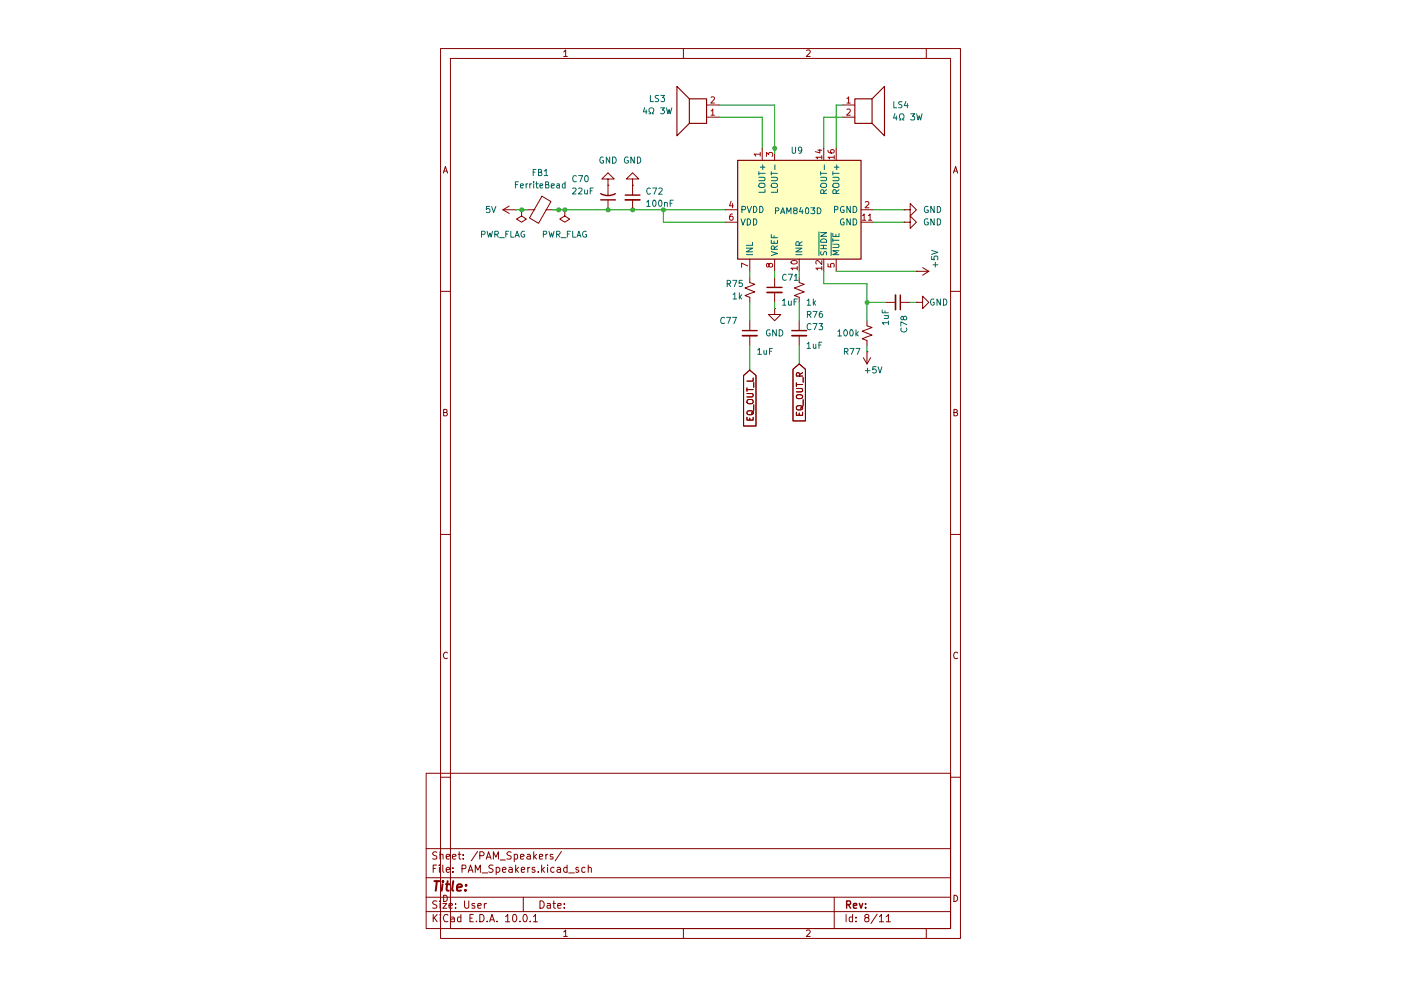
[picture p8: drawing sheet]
(kicad_sch
 (version 20260306)
 (generator "eeschema")
 (generator_version "10.0")
 (paper "User" 127 203.2)
 (lib_symbols
  (symbol "Amplifier_Audio:PAM8403D" (exclude_from_sim no) (in_bom yes) (on_board yes)
   (in_pos_files yes)
   (duplicate_pin_numbers_are_jumpers no)
   (property "Reference" "U" (at 1.27 16.51 0) (show_name no) (do_not_autoplace no) (effects (font (size 1.27 1.27))))
   (property "Value" "PAM8403D" (at 6.096 14.224 0) (show_name no) (do_not_autoplace no) (effects (font (size 1.27 1.27))))
   (property "Footprint" "Package_SO:SOIC-16_3.9x9.9mm_P1.27mm" (at 0 0 0) (show_name no) (do_not_autoplace no) (hide yes) (effects (font (size 1.27 1.27))))
   (property "Datasheet" "https://www.diodes.com/assets/Datasheets/products_inactive_data/PAM8403.pdf" (at -5.08 5.08 0) (show_name no) (do_not_autoplace no) (hide yes) (effects (font (size 1.27 1.27))))
   (property "Description" "3W Filterless Class-D Stereo Audio Amplifier, SOIC-16" (at 0 0 0) (show_name no) (do_not_autoplace no) (hide yes) (effects (font (size 1.27 1.27))))
   (symbol "PAM8403D_0_1"
    (rectangle (start -10.16 12.7) (end 10.16 -12.7) (stroke (width 0.254) (type default)) (fill (type background))))
   (symbol "PAM8403D_1_1"
    (pin output line (at 12.7 7.62 180) (length 2.54) (name "LOUT+" (effects (font (size 1.27 1.27)))) (number "1" (effects (font (size 1.27 1.27)))))
    (pin power_in line (at 0 -15.24 90) (length 2.54) (name "PGND" (effects (font (size 1.27 1.27)))) (number "2" (effects (font (size 1.27 1.27)))))
    (pin output line (at 12.7 5.08 180) (length 2.54) (name "LOUT-" (effects (font (size 1.27 1.27)))) (number "3" (effects (font (size 1.27 1.27)))))
    (pin power_in line (at 0 15.24 270) (length 2.54) (name "PVDD" (effects (font (size 1.27 1.27)))) (number "4" (effects (font (size 1.27 1.27)))))
    (pin input line (at -12.7 -7.62 0) (length 2.54) (name "~{MUTE}" (effects (font (size 1.27 1.27)))) (number "5" (effects (font (size 1.27 1.27)))))
    (pin power_in line (at -2.54 15.24 270) (length 2.54) (name "VDD" (effects (font (size 1.27 1.27)))) (number "6" (effects (font (size 1.27 1.27)))))
    (pin input line (at -12.7 10.16 0) (length 2.54) (name "INL" (effects (font (size 1.27 1.27)))) (number "7" (effects (font (size 1.27 1.27)))))
    (pin input line (at -12.7 5.08 0) (length 2.54) (name "VREF" (effects (font (size 1.27 1.27)))) (number "8" (effects (font (size 1.27 1.27)))))
    (pin no_connect line (at 10.16 -10.16 180) (length 2.54) (hide yes) (name "NC" (effects (font (size 1.27 1.27)))) (number "9" (effects (font (size 1.27 1.27)))))
    (pin input line (at -12.7 0 0) (length 2.54) (name "INR" (effects (font (size 1.27 1.27)))) (number "10" (effects (font (size 1.27 1.27)))))
    (pin power_in line (at -2.54 -15.24 90) (length 2.54) (name "GND" (effects (font (size 1.27 1.27)))) (number "11" (effects (font (size 1.27 1.27)))))
    (pin input line (at -12.7 -5.08 0) (length 2.54) (name "~{SHDN}" (effects (font (size 1.27 1.27)))) (number "12" (effects (font (size 1.27 1.27)))))
    (pin passive line (at 0 15.24 270) (length 2.54) (hide yes) (name "PVDD" (effects (font (size 1.27 1.27)))) (number "13" (effects (font (size 1.27 1.27)))))
    (pin output line (at 12.7 -5.08 180) (length 2.54) (name "ROUT-" (effects (font (size 1.27 1.27)))) (number "14" (effects (font (size 1.27 1.27)))))
    (pin passive line (at 0 -15.24 90) (length 2.54) (hide yes) (name "PGND" (effects (font (size 1.27 1.27)))) (number "15" (effects (font (size 1.27 1.27)))))
    (pin output line (at 12.7 -7.62 180) (length 2.54) (name "ROUT+" (effects (font (size 1.27 1.27)))) (number "16" (effects (font (size 1.27 1.27))))))
   (embedded_fonts no))
  (symbol "Device:C_Small"
   (pin_numbers (hide yes))
   (pin_names
    (offset 0.254) (hide yes)) (exclude_from_sim no) (in_bom yes) (on_board yes)
   (in_pos_files yes)
   (duplicate_pin_numbers_are_jumpers no)
   (property "Reference" "C" (at 0.254 1.778 0) (show_name no) (do_not_autoplace no) (effects (font (size 1.27 1.27)) (justify left)))
   (property "Value" "C_Small" (at 0.254 -2.032 0) (show_name no) (do_not_autoplace no) (effects (font (size 1.27 1.27)) (justify left)))
   (property "Footprint" "" (at 0 0 0) (show_name no) (do_not_autoplace no) (hide yes) (effects (font (size 1.27 1.27))))
   (property "Datasheet" "" (at 0 0 0) (show_name no) (do_not_autoplace no) (hide yes) (effects (font (size 1.27 1.27))))
   (property "Description" "Unpolarized capacitor, small symbol" (at 0 0 0) (show_name no) (do_not_autoplace no) (hide yes) (effects (font (size 1.27 1.27))))
   (symbol "C_Small_0_1"
    (polyline (pts (xy -1.524 0.508) (xy 1.524 0.508)) (stroke (width 0.3048) (type default)) (fill (type none)))
    (polyline (pts (xy -1.524 -0.508) (xy 1.524 -0.508)) (stroke (width 0.3302) (type default)) (fill (type none))))
   (symbol "C_Small_1_1"
    (pin passive line (at 0 2.54 270) (length 2.032) (name "" (effects (font (size 1.27 1.27)))) (number "1" (effects (font (size 1.27 1.27)))))
    (pin passive line (at 0 -2.54 90) (length 2.032) (name "" (effects (font (size 1.27 1.27)))) (number "2" (effects (font (size 1.27 1.27))))))
   (embedded_fonts no))
  (symbol "Device:C_Small_US"
   (pin_numbers (hide yes))
   (pin_names
    (offset 0.254) (hide yes)) (exclude_from_sim no) (in_bom yes) (on_board yes)
   (in_pos_files yes)
   (duplicate_pin_numbers_are_jumpers no)
   (property "Reference" "C" (at 0.254 1.778 0) (show_name no) (do_not_autoplace no) (effects (font (size 1.27 1.27)) (justify left)))
   (property "Value" "C_Small_US" (at 0.254 -2.032 0) (show_name no) (do_not_autoplace no) (effects (font (size 1.27 1.27)) (justify left)))
   (property "Footprint" "" (at 0 0 0) (show_name no) (do_not_autoplace no) (hide yes) (effects (font (size 1.27 1.27))))
   (property "Datasheet" "" (at 0 0 0) (show_name no) (do_not_autoplace no) (hide yes) (effects (font (size 1.27 1.27))))
   (property "Description" "capacitor, small US symbol" (at 0 0 0) (show_name no) (do_not_autoplace no) (hide yes) (effects (font (size 1.27 1.27))))
   (symbol "C_Small_US_0_1"
    (polyline (pts (xy -1.524 0.508) (xy 1.524 0.508)) (stroke (width 0.3048) (type default)) (fill (type none)))
    (arc (start -1.524 -0.762) (mid 0 -0.3734) (end 1.524 -0.762) (stroke (width 0.3048) (type default)) (fill (type none))))
   (symbol "C_Small_US_1_1"
    (pin passive line (at 0 2.54 270) (length 2.032) (name "" (effects (font (size 1.27 1.27)))) (number "1" (effects (font (size 1.27 1.27)))))
    (pin passive line (at 0 -2.54 90) (length 2.032) (name "" (effects (font (size 1.27 1.27)))) (number "2" (effects (font (size 1.27 1.27))))))
   (embedded_fonts no))
  (symbol "Device:FerriteBead"
   (pin_numbers (hide yes))
   (pin_names
    (offset 0)) (exclude_from_sim no) (in_bom yes) (on_board yes)
   (in_pos_files yes)
   (duplicate_pin_numbers_are_jumpers no)
   (property "Reference" "FB" (at -3.81 0.635 90) (show_name no) (do_not_autoplace no) (effects (font (size 1.27 1.27))))
   (property "Value" "FerriteBead" (at 3.81 0 90) (show_name no) (do_not_autoplace no) (effects (font (size 1.27 1.27))))
   (property "Footprint" "" (at -1.778 0 90) (show_name no) (do_not_autoplace no) (hide yes) (effects (font (size 1.27 1.27))))
   (property "Datasheet" "" (at 0 0 0) (show_name no) (do_not_autoplace no) (hide yes) (effects (font (size 1.27 1.27))))
   (property "Description" "Ferrite bead" (at 0 0 0) (show_name no) (do_not_autoplace no) (hide yes) (effects (font (size 1.27 1.27))))
   (symbol "FerriteBead_0_1"
    (polyline (pts (xy -2.7686 0.4064) (xy -1.7018 2.2606) (xy 2.7686 -0.3048) (xy 1.6764 -2.159) (xy -2.7686 0.4064)) (stroke (width 0) (type default)) (fill (type none)))
    (polyline (pts (xy 0 1.27) (xy 0 1.2954)) (stroke (width 0) (type default)) (fill (type none)))
    (polyline (pts (xy 0 -1.27) (xy 0 -1.2192)) (stroke (width 0) (type default)) (fill (type none))))
   (symbol "FerriteBead_1_1"
    (pin passive line (at 0 3.81 270) (length 2.54) (name "" (effects (font (size 1.27 1.27)))) (number "1" (effects (font (size 1.27 1.27)))))
    (pin passive line (at 0 -3.81 90) (length 2.54) (name "" (effects (font (size 1.27 1.27)))) (number "2" (effects (font (size 1.27 1.27))))))
   (embedded_fonts no))
  (symbol "Device:R_Small_US"
   (pin_numbers (hide yes))
   (pin_names
    (offset 0.254) (hide yes)) (exclude_from_sim no) (in_bom yes) (on_board yes)
   (in_pos_files yes)
   (duplicate_pin_numbers_are_jumpers no)
   (property "Reference" "R" (at 0.762 0.508 0) (show_name no) (do_not_autoplace no) (effects (font (size 1.27 1.27)) (justify left)))
   (property "Value" "R_Small_US" (at 0.762 -1.016 0) (show_name no) (do_not_autoplace no) (effects (font (size 1.27 1.27)) (justify left)))
   (property "Footprint" "" (at 0 0 0) (show_name no) (do_not_autoplace no) (hide yes) (effects (font (size 1.27 1.27))))
   (property "Datasheet" "" (at 0 0 0) (show_name no) (do_not_autoplace no) (hide yes) (effects (font (size 1.27 1.27))))
   (property "Description" "Resistor, small US symbol" (at 0 0 0) (show_name no) (do_not_autoplace no) (hide yes) (effects (font (size 1.27 1.27))))
   (symbol "R_Small_US_1_1"
    (polyline (pts (xy 0 1.524) (xy 1.016 1.143) (xy 0 0.762) (xy -1.016 0.381) (xy 0 0)) (stroke (width 0) (type default)) (fill (type none)))
    (polyline (pts (xy 0 0) (xy 1.016 -0.381) (xy 0 -0.762) (xy -1.016 -1.143) (xy 0 -1.524)) (stroke (width 0) (type default)) (fill (type none)))
    (pin passive line (at 0 2.54 270) (length 1.016) (name "" (effects (font (size 1.27 1.27)))) (number "1" (effects (font (size 1.27 1.27)))))
    (pin passive line (at 0 -2.54 90) (length 1.016) (name "" (effects (font (size 1.27 1.27)))) (number "2" (effects (font (size 1.27 1.27))))))
   (embedded_fonts no))
  (symbol "Device:Speaker"
   (pin_names
    (offset 0) (hide yes)) (exclude_from_sim no) (in_bom yes) (on_board yes)
   (in_pos_files yes)
   (duplicate_pin_numbers_are_jumpers no)
   (property "Reference" "LS" (at 1.27 5.715 0) (show_name no) (do_not_autoplace no) (effects (font (size 1.27 1.27)) (justify right)))
   (property "Value" "Speaker" (at 1.27 3.81 0) (show_name no) (do_not_autoplace no) (effects (font (size 1.27 1.27)) (justify right)))
   (property "Footprint" "" (at 0 -5.08 0) (show_name no) (do_not_autoplace no) (hide yes) (effects (font (size 1.27 1.27))))
   (property "Datasheet" "" (at -0.254 -1.27 0) (show_name no) (do_not_autoplace no) (hide yes) (effects (font (size 1.27 1.27))))
   (property "Description" "Speaker" (at 0 0 0) (show_name no) (do_not_autoplace no) (hide yes) (effects (font (size 1.27 1.27))))
   (symbol "Speaker_0_0"
    (rectangle (start -2.54 1.27) (end 1.016 -3.81) (stroke (width 0.254) (type default)) (fill (type none)))
    (polyline (pts (xy 1.016 1.27) (xy 3.556 3.81) (xy 3.556 -6.35) (xy 1.016 -3.81)) (stroke (width 0.254) (type default)) (fill (type none))))
   (symbol "Speaker_1_1"
    (pin input line (at -5.08 0 0) (length 2.54) (name "1" (effects (font (size 1.27 1.27)))) (number "1" (effects (font (size 1.27 1.27)))))
    (pin input line (at -5.08 -2.54 0) (length 2.54) (name "2" (effects (font (size 1.27 1.27)))) (number "2" (effects (font (size 1.27 1.27))))))
   (embedded_fonts no))
  (symbol "power:GND"
   (power global)
   (pin_numbers (hide yes))
   (pin_names
    (offset 0) (hide yes)) (exclude_from_sim no) (in_bom yes) (on_board yes)
   (in_pos_files yes)
   (duplicate_pin_numbers_are_jumpers no)
   (property "Reference" "#PWR" (at 0 -6.35 0) (show_name no) (do_not_autoplace no) (hide yes) (effects (font (size 1.27 1.27))))
   (property "Value" "GND" (at 0 -3.81 0) (show_name no) (do_not_autoplace no) (effects (font (size 1.27 1.27))))
   (property "Footprint" "" (at 0 0 0) (show_name no) (do_not_autoplace no) (hide yes) (effects (font (size 1.27 1.27))))
   (property "Datasheet" "" (at 0 0 0) (show_name no) (do_not_autoplace no) (hide yes) (effects (font (size 1.27 1.27))))
   (property "Description" "Power symbol creates a global label with name \"GND\" , ground" (at 0 0 0) (show_name no) (do_not_autoplace no) (hide yes) (effects (font (size 1.27 1.27))))
   (symbol "GND_0_1"
    (polyline (pts (xy 0 0) (xy 0 -1.27) (xy 1.27 -1.27) (xy 0 -2.54) (xy -1.27 -1.27) (xy 0 -1.27)) (stroke (width 0) (type default)) (fill (type none))))
   (symbol "GND_1_1"
    (pin power_in line (at 0 0 270) (length 0) (name "" (effects (font (size 1.27 1.27)))) (number "1" (effects (font (size 1.27 1.27))))))
   (embedded_fonts no))
  (symbol "power:PWR_FLAG"
   (power global)
   (pin_numbers (hide yes))
   (pin_names
    (offset 0) (hide yes)) (exclude_from_sim no) (in_bom yes) (on_board yes)
   (in_pos_files yes)
   (duplicate_pin_numbers_are_jumpers no)
   (property "Reference" "#FLG" (at 0 1.905 0) (show_name no) (do_not_autoplace no) (hide yes) (effects (font (size 1.27 1.27))))
   (property "Value" "PWR_FLAG" (at 0 3.81 0) (show_name no) (do_not_autoplace no) (effects (font (size 1.27 1.27))))
   (property "Footprint" "" (at 0 0 0) (show_name no) (do_not_autoplace no) (hide yes) (effects (font (size 1.27 1.27))))
   (property "Datasheet" "" (at 0 0 0) (show_name no) (do_not_autoplace no) (hide yes) (effects (font (size 1.27 1.27))))
   (property "Description" "Special symbol for telling ERC where power comes from" (at 0 0 0) (show_name no) (do_not_autoplace no) (hide yes) (effects (font (size 1.27 1.27))))
   (symbol "PWR_FLAG_0_0"
    (pin power_out line (at 0 0 90) (length 0) (name "" (effects (font (size 1.27 1.27)))) (number "1" (effects (font (size 1.27 1.27))))))
   (symbol "PWR_FLAG_0_1"
    (polyline (pts (xy 0 0) (xy 0 1.27) (xy -1.016 1.905) (xy 0 2.54) (xy 1.016 1.905) (xy 0 1.27)) (stroke (width 0) (type default)) (fill (type none))))
   (embedded_fonts no))
  (symbol "power:VDC"
   (power global)
   (pin_numbers (hide yes))
   (pin_names
    (offset 0) (hide yes)) (exclude_from_sim no) (in_bom yes) (on_board yes)
   (in_pos_files yes)
   (duplicate_pin_numbers_are_jumpers no)
   (property "Reference" "#PWR" (at 0 -3.81 0) (show_name no) (do_not_autoplace no) (hide yes) (effects (font (size 1.27 1.27))))
   (property "Value" "VDC" (at 0 3.556 0) (show_name no) (do_not_autoplace no) (effects (font (size 1.27 1.27))))
   (property "Footprint" "" (at 0 0 0) (show_name no) (do_not_autoplace no) (hide yes) (effects (font (size 1.27 1.27))))
   (property "Datasheet" "" (at 0 0 0) (show_name no) (do_not_autoplace no) (hide yes) (effects (font (size 1.27 1.27))))
   (property "Description" "Power symbol creates a global label with name \"VDC\"" (at 0 0 0) (show_name no) (do_not_autoplace no) (hide yes) (effects (font (size 1.27 1.27))))
   (symbol "VDC_0_1"
    (polyline (pts (xy -0.762 1.27) (xy 0 2.54)) (stroke (width 0) (type default)) (fill (type none)))
    (polyline (pts (xy 0 2.54) (xy 0.762 1.27)) (stroke (width 0) (type default)) (fill (type none)))
    (polyline (pts (xy 0 0) (xy 0 2.54)) (stroke (width 0) (type default)) (fill (type none))))
   (symbol "VDC_1_1"
    (pin power_in line (at 0 0 90) (length 0) (name "" (effects (font (size 1.27 1.27)))) (number "1" (effects (font (size 1.27 1.27))))))
   (embedded_fonts no)))
 (junction
  (at 44.45 43.18)
  (diameter 0)
  (color 0 0 0 0))
 (junction
  (at 34.29 43.18)
  (diameter 0)
  (color 0 0 0 0))
 (junction
  (at 97.79 62.23)
  (diameter 0)
  (color 0 0 0 0))
 (junction
  (at 55.88 43.18)
  (diameter 0)
  (color 0 0 0 0))
 (junction
  (at 78.74 30.48)
  (diameter 0)
  (color 0 0 0 0))
 (junction
  (at 49.53 43.18)
  (diameter 0)
  (color 0 0 0 0))
 (junction
  (at 26.67 43.18)
  (diameter 0)
  (color 0 0 0 0))
 (junction
  (at 35.56 43.18)
  (diameter 0)
  (color 0 0 0 0))
 (wire
  (pts (xy 97.79 62.23) (xy 97.79 58.42))
  (stroke (width 0) (type default)))
 (wire
  (pts (xy 78.74 55.88) (xy 78.74 57.15))
  (stroke (width 0) (type default)))
 (wire
  (pts (xy 97.79 58.42) (xy 88.9 58.42))
  (stroke (width 0) (type default)))
 (wire
  (pts (xy 34.29 43.18) (xy 35.56 43.18))
  (stroke (width 0) (type default)))
 (wire
  (pts (xy 55.88 45.72) (xy 55.88 43.18))
  (stroke (width 0) (type default)))
 (wire
  (pts (xy 88.9 24.13) (xy 88.9 30.48))
  (stroke (width 0) (type default)))
 (wire
  (pts (xy 73.66 71.12) (xy 73.66 76.2))
  (stroke (width 0) (type default)))
 (wire
  (pts (xy 49.53 43.18) (xy 55.88 43.18))
  (stroke (width 0) (type default)))
 (wire
  (pts (xy 83.82 71.12) (xy 83.82 74.93))
  (stroke (width 0) (type default)))
 (wire
  (pts (xy 97.79 62.23) (xy 101.6 62.23))
  (stroke (width 0) (type default)))
 (wire
  (pts (xy 97.79 66.04) (xy 97.79 62.23))
  (stroke (width 0) (type default)))
 (wire
  (pts (xy 107.95 55.88) (xy 91.44 55.88))
  (stroke (width 0) (type default)))
 (wire
  (pts (xy 106.68 62.23) (xy 107.95 62.23))
  (stroke (width 0) (type default)))
 (wire
  (pts (xy 92.71 24.13) (xy 88.9 24.13))
  (stroke (width 0) (type default)))
 (wire
  (pts (xy 83.82 62.23) (xy 83.82 66.04))
  (stroke (width 0) (type default)))
 (wire
  (pts (xy 73.66 55.88) (xy 73.66 57.15))
  (stroke (width 0) (type default)))
 (wire
  (pts (xy 78.74 62.23) (xy 78.74 63.5))
  (stroke (width 0) (type default)))
 (wire
  (pts (xy 78.74 30.48) (xy 78.74 31.75))
  (stroke (width 0) (type default)))
 (wire
  (pts (xy 88.9 58.42) (xy 88.9 55.88))
  (stroke (width 0) (type default)))
 (wire
  (pts (xy 33.02 43.18) (xy 34.29 43.18))
  (stroke (width 0) (type default)))
 (wire
  (pts (xy 76.2 24.13) (xy 76.2 30.48))
  (stroke (width 0) (type default)))
 (wire
  (pts (xy 91.44 21.59) (xy 91.44 30.48))
  (stroke (width 0) (type default)))
 (wire
  (pts (xy 97.79 72.39) (xy 97.79 71.12))
  (stroke (width 0) (type default)))
 (wire
  (pts (xy 25.4 43.18) (xy 26.67 43.18))
  (stroke (width 0) (type default)))
 (wire
  (pts (xy 67.31 24.13) (xy 76.2 24.13))
  (stroke (width 0) (type default)))
 (wire
  (pts (xy 91.44 21.59) (xy 92.71 21.59))
  (stroke (width 0) (type default)))
 (wire
  (pts (xy 35.56 43.18) (xy 44.45 43.18))
  (stroke (width 0) (type default)))
 (wire
  (pts (xy 83.82 55.88) (xy 83.82 57.15))
  (stroke (width 0) (type default)))
 (wire
  (pts (xy 105.41 43.18) (xy 99.06 43.18))
  (stroke (width 0) (type default)))
 (wire
  (pts (xy 78.74 21.59) (xy 78.74 30.48))
  (stroke (width 0) (type default)))
 (wire
  (pts (xy 55.88 43.18) (xy 68.58 43.18))
  (stroke (width 0) (type default)))
 (wire
  (pts (xy 67.31 21.59) (xy 78.74 21.59))
  (stroke (width 0) (type default)))
 (wire
  (pts (xy 105.41 45.72) (xy 99.06 45.72))
  (stroke (width 0) (type default)))
 (wire
  (pts (xy 55.88 45.72) (xy 68.58 45.72))
  (stroke (width 0) (type default)))
 (wire
  (pts (xy 44.45 43.18) (xy 49.53 43.18))
  (stroke (width 0) (type default)))
 (wire
  (pts (xy 73.66 62.23) (xy 73.66 66.04))
  (stroke (width 0) (type default)))
 (wire
  (pts (xy 26.67 43.18) (xy 27.94 43.18))
  (stroke (width 0) (type default)))
 (global_label "EQ_OUT_L"
  (shape input)
  (at 73.66 76.2 270)
  (fields_autoplaced yes)
  (effects (font (size 1.27 1.27)) (justify right))
  (property "Intersheetrefs" "${INTERSHEET_REFS}" (at 73.66 88.2566 90) (hide yes) (show_name no) (do_not_autoplace no) (effects (font (size 1.27 1.27)) (justify right))))
 (global_label "EQ_OUT_R"
  (shape input)
  (at 83.82 74.93 270)
  (fields_autoplaced yes)
  (effects (font (size 1.27 1.27)) (justify right))
  (property "Intersheetrefs" "${INTERSHEET_REFS}" (at 83.82 87.2285 90) (hide yes) (show_name no) (do_not_autoplace no) (effects (font (size 1.27 1.27)) (justify right))))
 (symbol
  (lib_id "power:GND")
  (at 107.95 62.23 90)
  (unit 1)
  (body_style 1)
  (exclude_from_sim no)
  (in_bom yes)
  (on_board yes)
  (in_pos_files yes)
  (dnp no)
  (property "Reference" "#PWR0124" (at 114.3 62.23 0) (hide yes) (show_name no) (do_not_autoplace no) (effects (font (size 1.27 1.27))))
  (property "Value" "GND" (at 110.49 62.23 90) (show_name no) (do_not_autoplace no) (effects (font (size 1.27 1.27)) (justify right)))
  (property "Footprint" "" (at 107.95 62.23 0) (hide yes) (show_name no) (do_not_autoplace no) (effects (font (size 1.27 1.27))))
  (property "Datasheet" "" (at 107.95 62.23 0) (hide yes) (show_name no) (do_not_autoplace no) (effects (font (size 1.27 1.27))))
  (property "Description" "Power symbol creates a global label with name \"GND\" , ground" (at 107.95 62.23 0) (hide yes) (show_name no) (do_not_autoplace no) (effects (font (size 1.27 1.27))))
  (pin "1"))
 (symbol
  (lib_id "power:GND")
  (at 49.53 38.1 180)
  (unit 1)
  (body_style 1)
  (exclude_from_sim no)
  (in_bom yes)
  (on_board yes)
  (in_pos_files yes)
  (dnp no)
  (fields_autoplaced yes)
  (property "Reference" "#PWR0119" (at 49.53 31.75 0) (hide yes) (show_name no) (do_not_autoplace no) (effects (font (size 1.27 1.27))))
  (property "Value" "GND" (at 49.53 33.02 0) (show_name no) (do_not_autoplace no) (effects (font (size 1.27 1.27))))
  (property "Footprint" "" (at 49.53 38.1 0) (hide yes) (show_name no) (do_not_autoplace no) (effects (font (size 1.27 1.27))))
  (property "Datasheet" "" (at 49.53 38.1 0) (hide yes) (show_name no) (do_not_autoplace no) (effects (font (size 1.27 1.27))))
  (property "Description" "Power symbol creates a global label with name \"GND\" , ground" (at 49.53 38.1 0) (hide yes) (show_name no) (do_not_autoplace no) (effects (font (size 1.27 1.27))))
  (pin "1"))
 (symbol
  (lib_id "Device:Speaker")
  (at 97.79 21.59 0)
  (unit 1)
  (body_style 1)
  (exclude_from_sim no)
  (in_bom yes)
  (on_board yes)
  (in_pos_files yes)
  (dnp no)
  (fields_autoplaced yes)
  (property "Reference" "LS4" (at 102.87 21.5899 0) (show_name no) (do_not_autoplace no) (effects (font (size 1.27 1.27)) (justify left)))
  (property "Value" "4Ω 3W" (at 102.87 24.1299 0) (show_name no) (do_not_autoplace no) (effects (font (size 1.27 1.27)) (justify left)))
  (property "Footprint" "" (at 97.79 26.67 0) (hide yes) (show_name no) (do_not_autoplace no) (effects (font (size 1.27 1.27))))
  (property "Datasheet" "" (at 97.536 22.86 0) (hide yes) (show_name no) (do_not_autoplace no) (effects (font (size 1.27 1.27))))
  (property "Description" "Speaker" (at 97.79 21.59 0) (hide yes) (show_name no) (do_not_autoplace no) (effects (font (size 1.27 1.27))))
  (pin "1")
  (pin "2"))
 (symbol
  (lib_id "Device:R_Small_US")
  (at 97.79 68.58 0)
  (unit 1)
  (body_style 1)
  (exclude_from_sim no)
  (in_bom yes)
  (on_board yes)
  (in_pos_files yes)
  (dnp no)
  (property "Reference" "R77" (at 92.71 72.39 0) (show_name no) (do_not_autoplace no) (effects (font (size 1.27 1.27)) (justify left)))
  (property "Value" "100k" (at 91.44 68.58 0) (show_name no) (do_not_autoplace no) (effects (font (size 1.27 1.27)) (justify left)))
  (property "Footprint" "" (at 97.79 68.58 0) (hide yes) (show_name no) (do_not_autoplace no) (effects (font (size 1.27 1.27))))
  (property "Datasheet" "" (at 97.79 68.58 0) (hide yes) (show_name no) (do_not_autoplace no) (effects (font (size 1.27 1.27))))
  (property "Description" "Resistor, small US symbol" (at 97.79 68.58 0) (hide yes) (show_name no) (do_not_autoplace no) (effects (font (size 1.27 1.27))))
  (pin "1")
  (pin "2"))
 (symbol
  (lib_id "power:VDC")
  (at 25.4 43.18 90)
  (unit 1)
  (body_style 1)
  (exclude_from_sim no)
  (in_bom yes)
  (on_board yes)
  (in_pos_files yes)
  (dnp no)
  (fields_autoplaced yes)
  (property "Reference" "#PWR040" (at 29.21 43.18 0) (hide yes) (show_name no) (do_not_autoplace no) (effects (font (size 1.27 1.27))))
  (property "Value" "5V" (at 21.59 43.1799 90) (show_name no) (do_not_autoplace no) (effects (font (size 1.27 1.27)) (justify left)))
  (property "Footprint" "" (at 25.4 43.18 0) (hide yes) (show_name no) (do_not_autoplace no) (effects (font (size 1.27 1.27))))
  (property "Datasheet" "" (at 25.4 43.18 0) (hide yes) (show_name no) (do_not_autoplace no) (effects (font (size 1.27 1.27))))
  (property "Description" "Power symbol creates a global label with name \"VDC\"" (at 25.4 43.18 0) (hide yes) (show_name no) (do_not_autoplace no) (effects (font (size 1.27 1.27))))
  (pin "1"))
 (symbol
  (lib_id "power:GND")
  (at 44.45 38.1 180)
  (unit 1)
  (body_style 1)
  (exclude_from_sim no)
  (in_bom yes)
  (on_board yes)
  (in_pos_files yes)
  (dnp no)
  (fields_autoplaced yes)
  (property "Reference" "#PWR0118" (at 44.45 31.75 0) (hide yes) (show_name no) (do_not_autoplace no) (effects (font (size 1.27 1.27))))
  (property "Value" "GND" (at 44.45 33.02 0) (show_name no) (do_not_autoplace no) (effects (font (size 1.27 1.27))))
  (property "Footprint" "" (at 44.45 38.1 0) (hide yes) (show_name no) (do_not_autoplace no) (effects (font (size 1.27 1.27))))
  (property "Datasheet" "" (at 44.45 38.1 0) (hide yes) (show_name no) (do_not_autoplace no) (effects (font (size 1.27 1.27))))
  (property "Description" "Power symbol creates a global label with name \"GND\" , ground" (at 44.45 38.1 0) (hide yes) (show_name no) (do_not_autoplace no) (effects (font (size 1.27 1.27))))
  (pin "1"))
 (symbol
  (lib_id "Device:R_Small_US")
  (at 73.66 59.69 0)
  (unit 1)
  (body_style 1)
  (exclude_from_sim no)
  (in_bom yes)
  (on_board yes)
  (in_pos_files yes)
  (dnp no)
  (property "Reference" "R75" (at 68.58 58.42 0) (show_name no) (do_not_autoplace no) (effects (font (size 1.27 1.27)) (justify left)))
  (property "Value" "1k" (at 69.85 60.96 0) (show_name no) (do_not_autoplace no) (effects (font (size 1.27 1.27)) (justify left)))
  (property "Footprint" "" (at 73.66 59.69 0) (hide yes) (show_name no) (do_not_autoplace no) (effects (font (size 1.27 1.27))))
  (property "Datasheet" "" (at 73.66 59.69 0) (hide yes) (show_name no) (do_not_autoplace no) (effects (font (size 1.27 1.27))))
  (property "Description" "Resistor, small US symbol" (at 73.66 59.69 0) (hide yes) (show_name no) (do_not_autoplace no) (effects (font (size 1.27 1.27))))
  (pin "1")
  (pin "2"))
 (symbol
  (lib_id "power:VDC")
  (at 107.95 55.88 270)
  (unit 1)
  (body_style 1)
  (exclude_from_sim no)
  (in_bom yes)
  (on_board yes)
  (in_pos_files yes)
  (dnp no)
  (property "Reference" "#PWR010" (at 104.14 55.88 0) (hide yes) (show_name no) (do_not_autoplace no) (effects (font (size 1.27 1.27))))
  (property "Value" "+5V" (at 111.76 53.34 0) (show_name no) (do_not_autoplace no) (effects (font (size 1.27 1.27))))
  (property "Footprint" "" (at 107.95 55.88 0) (hide yes) (show_name no) (do_not_autoplace no) (effects (font (size 1.27 1.27))))
  (property "Datasheet" "" (at 107.95 55.88 0) (hide yes) (show_name no) (do_not_autoplace no) (effects (font (size 1.27 1.27))))
  (property "Description" "Power symbol creates a global label with name \"VDC\"" (at 107.95 55.88 0) (hide yes) (show_name no) (do_not_autoplace no) (effects (font (size 1.27 1.27))))
  (pin "1"))
 (symbol
  (lib_id "power:PWR_FLAG")
  (at 35.56 43.18 180)
  (unit 1)
  (body_style 1)
  (exclude_from_sim no)
  (in_bom yes)
  (on_board yes)
  (in_pos_files yes)
  (dnp no)
  (fields_autoplaced yes)
  (property "Reference" "#FLG08" (at 35.56 45.085 0) (hide yes) (show_name no) (do_not_autoplace no) (effects (font (size 1.27 1.27))))
  (property "Value" "PWR_FLAG" (at 35.56 48.26 0) (show_name no) (do_not_autoplace no) (effects (font (size 1.27 1.27))))
  (property "Footprint" "" (at 35.56 43.18 0) (hide yes) (show_name no) (do_not_autoplace no) (effects (font (size 1.27 1.27))))
  (property "Datasheet" "" (at 35.56 43.18 0) (hide yes) (show_name no) (do_not_autoplace no) (effects (font (size 1.27 1.27))))
  (property "Description" "Special symbol for telling ERC where power comes from" (at 35.56 43.18 0) (hide yes) (show_name no) (do_not_autoplace no) (effects (font (size 1.27 1.27))))
  (pin "1"))
 (symbol
  (lib_id "Device:C_Small")
  (at 83.82 68.58 0)
  (unit 1)
  (body_style 1)
  (exclude_from_sim no)
  (in_bom yes)
  (on_board yes)
  (in_pos_files yes)
  (dnp no)
  (property "Reference" "C73" (at 85.09 67.31 0) (show_name no) (do_not_autoplace no) (effects (font (size 1.27 1.27)) (justify left)))
  (property "Value" "1uF" (at 85.09 71.12 0) (show_name no) (do_not_autoplace no) (effects (font (size 1.27 1.27)) (justify left)))
  (property "Footprint" "" (at 83.82 68.58 0) (hide yes) (show_name no) (do_not_autoplace no) (effects (font (size 1.27 1.27))))
  (property "Datasheet" "" (at 83.82 68.58 0) (hide yes) (show_name no) (do_not_autoplace no) (effects (font (size 1.27 1.27))))
  (property "Description" "Unpolarized capacitor, small symbol" (at 83.82 68.58 0) (hide yes) (show_name no) (do_not_autoplace no) (effects (font (size 1.27 1.27))))
  (pin "1")
  (pin "2"))
 (symbol
  (lib_id "Device:C_Small")
  (at 49.53 40.64 0)
  (unit 1)
  (body_style 1)
  (exclude_from_sim no)
  (in_bom yes)
  (on_board yes)
  (in_pos_files yes)
  (dnp no)
  (fields_autoplaced yes)
  (property "Reference" "C72" (at 52.07 39.3762 0) (show_name no) (do_not_autoplace no) (effects (font (size 1.27 1.27)) (justify left)))
  (property "Value" "100nF" (at 52.07 41.9162 0) (show_name no) (do_not_autoplace no) (effects (font (size 1.27 1.27)) (justify left)))
  (property "Footprint" "" (at 49.53 40.64 0) (hide yes) (show_name no) (do_not_autoplace no) (effects (font (size 1.27 1.27))))
  (property "Datasheet" "" (at 49.53 40.64 0) (hide yes) (show_name no) (do_not_autoplace no) (effects (font (size 1.27 1.27))))
  (property "Description" "Unpolarized capacitor, small symbol" (at 49.53 40.64 0) (hide yes) (show_name no) (do_not_autoplace no) (effects (font (size 1.27 1.27))))
  (pin "1")
  (pin "2"))
 (symbol
  (lib_id "Device:C_Small")
  (at 78.74 59.69 0)
  (unit 1)
  (body_style 1)
  (exclude_from_sim no)
  (in_bom yes)
  (on_board yes)
  (in_pos_files yes)
  (dnp no)
  (property "Reference" "C71" (at 80.01 57.15 0) (show_name no) (do_not_autoplace no) (effects (font (size 1.27 1.27)) (justify left)))
  (property "Value" "1uF" (at 80.01 62.23 0) (show_name no) (do_not_autoplace no) (effects (font (size 1.27 1.27)) (justify left)))
  (property "Footprint" "" (at 78.74 59.69 0) (hide yes) (show_name no) (do_not_autoplace no) (effects (font (size 1.27 1.27))))
  (property "Datasheet" "" (at 78.74 59.69 0) (hide yes) (show_name no) (do_not_autoplace no) (effects (font (size 1.27 1.27))))
  (property "Description" "Unpolarized capacitor, small symbol" (at 78.74 59.69 0) (hide yes) (show_name no) (do_not_autoplace no) (effects (font (size 1.27 1.27))))
  (pin "1")
  (pin "2"))
 (symbol
  (lib_id "Device:C_Small_US")
  (at 44.45 40.64 180)
  (unit 1)
  (body_style 1)
  (exclude_from_sim no)
  (in_bom yes)
  (on_board yes)
  (in_pos_files yes)
  (dnp no)
  (property "Reference" "C70" (at 36.83 36.83 0) (show_name no) (do_not_autoplace no) (effects (font (size 1.27 1.27)) (justify right)))
  (property "Value" "22uF" (at 36.83 39.37 0) (show_name no) (do_not_autoplace no) (effects (font (size 1.27 1.27)) (justify right)))
  (property "Footprint" "" (at 44.45 40.64 0) (hide yes) (show_name no) (do_not_autoplace no) (effects (font (size 1.27 1.27))))
  (property "Datasheet" "" (at 44.45 40.64 0) (hide yes) (show_name no) (do_not_autoplace no) (effects (font (size 1.27 1.27))))
  (property "Description" "capacitor, small US symbol" (at 44.45 40.64 0) (hide yes) (show_name no) (do_not_autoplace no) (effects (font (size 1.27 1.27))))
  (pin "2")
  (pin "1"))
 (symbol
  (lib_id "Device:C_Small")
  (at 104.14 62.23 270)
  (unit 1)
  (body_style 1)
  (exclude_from_sim no)
  (in_bom yes)
  (on_board yes)
  (in_pos_files yes)
  (dnp no)
  (property "Reference" "C78" (at 105.41 64.77 0) (show_name no) (do_not_autoplace no) (effects (font (size 1.27 1.27)) (justify left)))
  (property "Value" "1uF" (at 101.6 63.5 0) (show_name no) (do_not_autoplace no) (effects (font (size 1.27 1.27)) (justify left)))
  (property "Footprint" "" (at 104.14 62.23 0) (hide yes) (show_name no) (do_not_autoplace no) (effects (font (size 1.27 1.27))))
  (property "Datasheet" "" (at 104.14 62.23 0) (hide yes) (show_name no) (do_not_autoplace no) (effects (font (size 1.27 1.27))))
  (property "Description" "Unpolarized capacitor, small symbol" (at 104.14 62.23 0) (hide yes) (show_name no) (do_not_autoplace no) (effects (font (size 1.27 1.27))))
  (pin "1")
  (pin "2"))
 (symbol
  (lib_id "power:GND")
  (at 78.74 63.5 0)
  (unit 1)
  (body_style 1)
  (exclude_from_sim no)
  (in_bom yes)
  (on_board yes)
  (in_pos_files yes)
  (dnp no)
  (fields_autoplaced yes)
  (property "Reference" "#PWR0123" (at 78.74 69.85 0) (hide yes) (show_name no) (do_not_autoplace no) (effects (font (size 1.27 1.27))))
  (property "Value" "GND" (at 78.74 68.58 0) (show_name no) (do_not_autoplace no) (effects (font (size 1.27 1.27))))
  (property "Footprint" "" (at 78.74 63.5 0) (hide yes) (show_name no) (do_not_autoplace no) (effects (font (size 1.27 1.27))))
  (property "Datasheet" "" (at 78.74 63.5 0) (hide yes) (show_name no) (do_not_autoplace no) (effects (font (size 1.27 1.27))))
  (property "Description" "Power symbol creates a global label with name \"GND\" , ground" (at 78.74 63.5 0) (hide yes) (show_name no) (do_not_autoplace no) (effects (font (size 1.27 1.27))))
  (pin "1"))
 (symbol
  (lib_id "power:VDC")
  (at 97.79 72.39 180)
  (unit 1)
  (body_style 1)
  (exclude_from_sim no)
  (in_bom yes)
  (on_board yes)
  (in_pos_files yes)
  (dnp no)
  (property "Reference" "#PWR011" (at 97.79 68.58 0) (hide yes) (show_name no) (do_not_autoplace no) (effects (font (size 1.27 1.27))))
  (property "Value" "+5V" (at 99.06 76.2 0) (show_name no) (do_not_autoplace no) (effects (font (size 1.27 1.27))))
  (property "Footprint" "" (at 97.79 72.39 0) (hide yes) (show_name no) (do_not_autoplace no) (effects (font (size 1.27 1.27))))
  (property "Datasheet" "" (at 97.79 72.39 0) (hide yes) (show_name no) (do_not_autoplace no) (effects (font (size 1.27 1.27))))
  (property "Description" "Power symbol creates a global label with name \"VDC\"" (at 97.79 72.39 0) (hide yes) (show_name no) (do_not_autoplace no) (effects (font (size 1.27 1.27))))
  (pin "1"))
 (symbol
  (lib_id "Amplifier_Audio:PAM8403D")
  (at 83.82 43.18 90)
  (unit 1)
  (body_style 1)
  (exclude_from_sim no)
  (in_bom yes)
  (on_board yes)
  (in_pos_files yes)
  (dnp no)
  (property "Reference" "U9" (at 83.312 30.988 90) (show_name no) (do_not_autoplace no) (effects (font (size 1.27 1.27))))
  (property "Value" "PAM8403D" (at 83.566 43.434 90) (show_name no) (do_not_autoplace no) (effects (font (size 1.27 1.27))))
  (property "Footprint" "Package_SO:SOIC-16_3.9x9.9mm_P1.27mm" (at 83.82 43.18 0) (hide yes) (show_name no) (do_not_autoplace no) (effects (font (size 1.27 1.27))))
  (property "Datasheet" "https://www.diodes.com/assets/Datasheets/products_inactive_data/PAM8403.pdf" (at 78.74 48.26 0) (hide yes) (show_name no) (do_not_autoplace no) (effects (font (size 1.27 1.27))))
  (property "Description" "3W Filterless Class-D Stereo Audio Amplifier, SOIC-16" (at 83.82 43.18 0) (hide yes) (show_name no) (do_not_autoplace no) (effects (font (size 1.27 1.27))))
  (pin "6")
  (pin "7")
  (pin "1")
  (pin "2")
  (pin "3")
  (pin "14")
  (pin "13")
  (pin "9")
  (pin "4")
  (pin "5")
  (pin "8")
  (pin "11")
  (pin "10")
  (pin "12")
  (pin "15")
  (pin "16"))
 (symbol
  (lib_id "Device:C_Small")
  (at 73.66 68.58 0)
  (unit 1)
  (body_style 1)
  (exclude_from_sim no)
  (in_bom yes)
  (on_board yes)
  (in_pos_files yes)
  (dnp no)
  (property "Reference" "C77" (at 67.31 66.04 0) (show_name no) (do_not_autoplace no) (effects (font (size 1.27 1.27)) (justify left)))
  (property "Value" "1uF" (at 74.93 72.39 0) (show_name no) (do_not_autoplace no) (effects (font (size 1.27 1.27)) (justify left)))
  (property "Footprint" "" (at 73.66 68.58 0) (hide yes) (show_name no) (do_not_autoplace no) (effects (font (size 1.27 1.27))))
  (property "Datasheet" "" (at 73.66 68.58 0) (hide yes) (show_name no) (do_not_autoplace no) (effects (font (size 1.27 1.27))))
  (property "Description" "Unpolarized capacitor, small symbol" (at 73.66 68.58 0) (hide yes) (show_name no) (do_not_autoplace no) (effects (font (size 1.27 1.27))))
  (pin "1")
  (pin "2"))
 (symbol
  (lib_id "power:GND")
  (at 105.41 43.18 90)
  (unit 1)
  (body_style 1)
  (exclude_from_sim no)
  (in_bom yes)
  (on_board yes)
  (in_pos_files yes)
  (dnp no)
  (fields_autoplaced yes)
  (property "Reference" "#PWR0115" (at 111.76 43.18 0) (hide yes) (show_name no) (do_not_autoplace no) (effects (font (size 1.27 1.27))))
  (property "Value" "GND" (at 109.22 43.1799 90) (show_name no) (do_not_autoplace no) (effects (font (size 1.27 1.27)) (justify right)))
  (property "Footprint" "" (at 105.41 43.18 0) (hide yes) (show_name no) (do_not_autoplace no) (effects (font (size 1.27 1.27))))
  (property "Datasheet" "" (at 105.41 43.18 0) (hide yes) (show_name no) (do_not_autoplace no) (effects (font (size 1.27 1.27))))
  (property "Description" "Power symbol creates a global label with name \"GND\" , ground" (at 105.41 43.18 0) (hide yes) (show_name no) (do_not_autoplace no) (effects (font (size 1.27 1.27))))
  (pin "1"))
 (symbol
  (lib_id "power:GND")
  (at 105.41 45.72 90)
  (unit 1)
  (body_style 1)
  (exclude_from_sim no)
  (in_bom yes)
  (on_board yes)
  (in_pos_files yes)
  (dnp no)
  (fields_autoplaced yes)
  (property "Reference" "#PWR042" (at 111.76 45.72 0) (hide yes) (show_name no) (do_not_autoplace no) (effects (font (size 1.27 1.27))))
  (property "Value" "GND" (at 109.22 45.7199 90) (show_name no) (do_not_autoplace no) (effects (font (size 1.27 1.27)) (justify right)))
  (property "Footprint" "" (at 105.41 45.72 0) (hide yes) (show_name no) (do_not_autoplace no) (effects (font (size 1.27 1.27))))
  (property "Datasheet" "" (at 105.41 45.72 0) (hide yes) (show_name no) (do_not_autoplace no) (effects (font (size 1.27 1.27))))
  (property "Description" "Power symbol creates a global label with name \"GND\" , ground" (at 105.41 45.72 0) (hide yes) (show_name no) (do_not_autoplace no) (effects (font (size 1.27 1.27))))
  (pin "1"))
 (symbol
  (lib_id "Device:Speaker")
  (at 62.23 24.13 180)
  (unit 1)
  (body_style 1)
  (exclude_from_sim no)
  (in_bom yes)
  (on_board yes)
  (in_pos_files yes)
  (dnp no)
  (property "Reference" "LS3" (at 54.61 20.32 0) (show_name no) (do_not_autoplace no) (effects (font (size 1.27 1.27))))
  (property "Value" "4Ω 3W" (at 54.61 22.86 0) (show_name no) (do_not_autoplace no) (effects (font (size 1.27 1.27))))
  (property "Footprint" "" (at 62.23 19.05 0) (hide yes) (show_name no) (do_not_autoplace no) (effects (font (size 1.27 1.27))))
  (property "Datasheet" "" (at 62.484 22.86 0) (hide yes) (show_name no) (do_not_autoplace no) (effects (font (size 1.27 1.27))))
  (property "Description" "Speaker" (at 62.23 24.13 0) (hide yes) (show_name no) (do_not_autoplace no) (effects (font (size 1.27 1.27))))
  (pin "2")
  (pin "1"))
 (symbol
  (lib_id "power:PWR_FLAG")
  (at 26.67 43.18 180)
  (unit 1)
  (body_style 1)
  (exclude_from_sim no)
  (in_bom yes)
  (on_board yes)
  (in_pos_files yes)
  (dnp no)
  (property "Reference" "#FLG09" (at 26.67 45.085 0) (hide yes) (show_name no) (do_not_autoplace no) (effects (font (size 1.27 1.27))))
  (property "Value" "PWR_FLAG" (at 22.86 48.26 0) (show_name no) (do_not_autoplace no) (effects (font (size 1.27 1.27))))
  (property "Footprint" "" (at 26.67 43.18 0) (hide yes) (show_name no) (do_not_autoplace no) (effects (font (size 1.27 1.27))))
  (property "Datasheet" "" (at 26.67 43.18 0) (hide yes) (show_name no) (do_not_autoplace no) (effects (font (size 1.27 1.27))))
  (property "Description" "Special symbol for telling ERC where power comes from" (at 26.67 43.18 0) (hide yes) (show_name no) (do_not_autoplace no) (effects (font (size 1.27 1.27))))
  (pin "1"))
 (symbol
  (lib_id "Device:FerriteBead")
  (at 30.48 43.18 270)
  (unit 1)
  (body_style 1)
  (exclude_from_sim no)
  (in_bom yes)
  (on_board yes)
  (in_pos_files yes)
  (dnp no)
  (fields_autoplaced yes)
  (property "Reference" "FB1" (at 30.5308 35.56 90) (show_name no) (do_not_autoplace no) (effects (font (size 1.27 1.27))))
  (property "Value" "FerriteBead" (at 30.5308 38.1 90) (show_name no) (do_not_autoplace no) (effects (font (size 1.27 1.27))))
  (property "Footprint" "" (at 30.48 41.402 90) (hide yes) (show_name no) (do_not_autoplace no) (effects (font (size 1.27 1.27))))
  (property "Datasheet" "" (at 30.48 43.18 0) (hide yes) (show_name no) (do_not_autoplace no) (effects (font (size 1.27 1.27))))
  (property "Description" "Ferrite bead" (at 30.48 43.18 0) (hide yes) (show_name no) (do_not_autoplace no) (effects (font (size 1.27 1.27))))
  (pin "2")
  (pin "1"))
 (symbol
  (lib_id "Device:R_Small_US")
  (at 83.82 59.69 0)
  (unit 1)
  (body_style 1)
  (exclude_from_sim no)
  (in_bom yes)
  (on_board yes)
  (in_pos_files yes)
  (dnp no)
  (property "Reference" "R76" (at 85.09 64.77 0) (show_name no) (do_not_autoplace no) (effects (font (size 1.27 1.27)) (justify left)))
  (property "Value" "1k" (at 85.09 62.23 0) (show_name no) (do_not_autoplace no) (effects (font (size 1.27 1.27)) (justify left)))
  (property "Footprint" "" (at 83.82 59.69 0) (hide yes) (show_name no) (do_not_autoplace no) (effects (font (size 1.27 1.27))))
  (property "Datasheet" "" (at 83.82 59.69 0) (hide yes) (show_name no) (do_not_autoplace no) (effects (font (size 1.27 1.27))))
  (property "Description" "Resistor, small US symbol" (at 83.82 59.69 0) (hide yes) (show_name no) (do_not_autoplace no) (effects (font (size 1.27 1.27))))
  (pin "1")
  (pin "2")))
